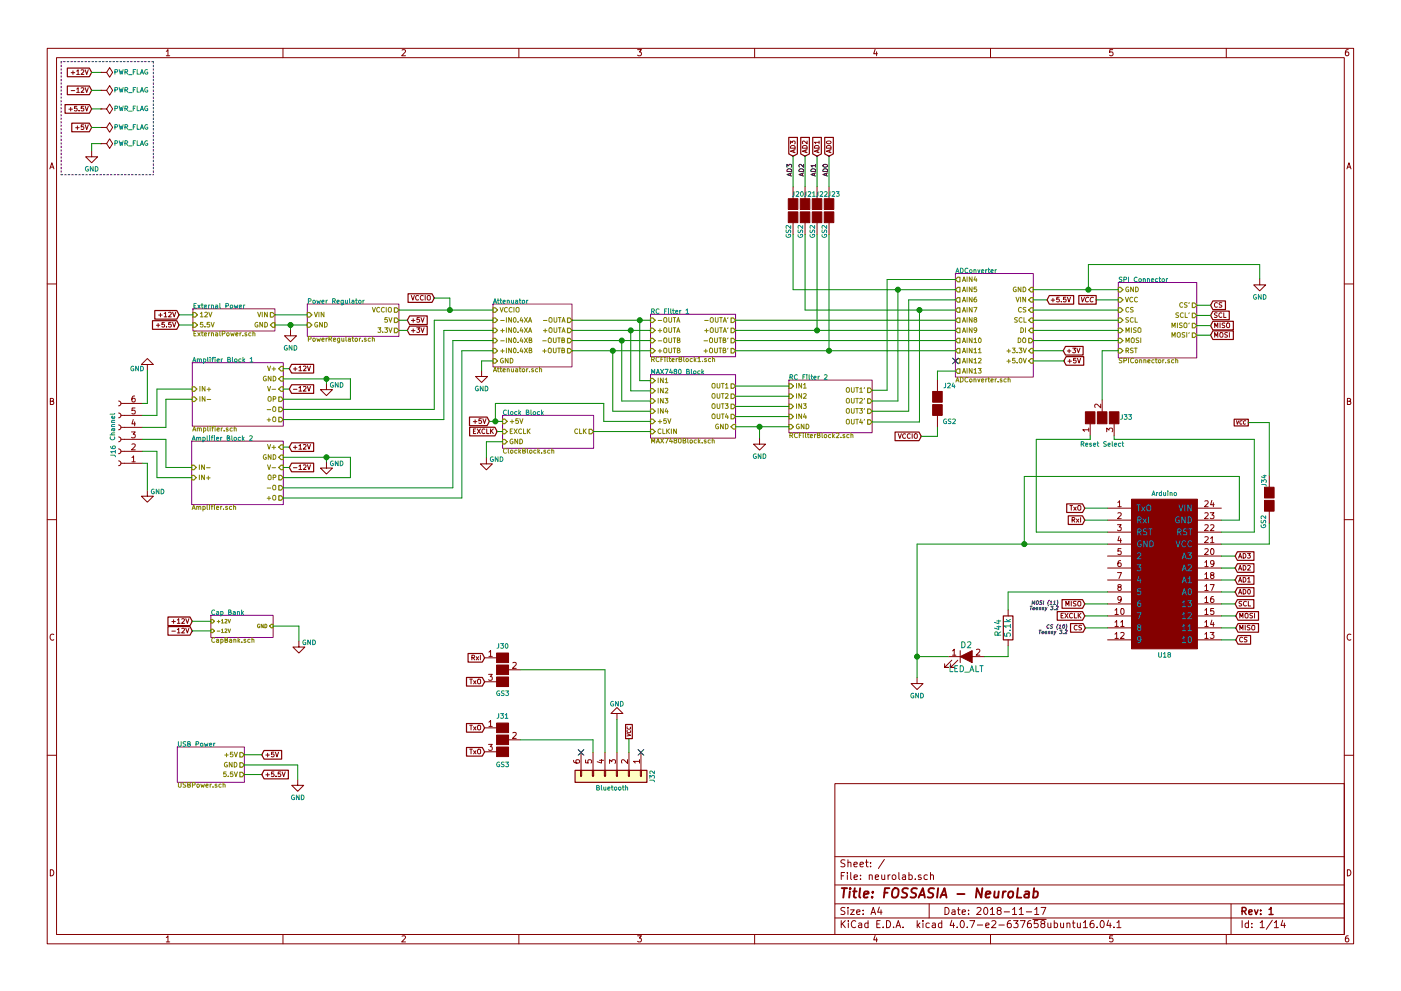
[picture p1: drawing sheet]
EESchema Schematic File Version 2
LIBS:power
LIBS:device
LIBS:switches
LIBS:relays
LIBS:motors
LIBS:transistors
LIBS:conn
LIBS:linear
LIBS:regul
LIBS:74xx
LIBS:cmos4000
LIBS:adc-dac
LIBS:memory
LIBS:xilinx
LIBS:microcontrollers
LIBS:dsp
LIBS:microchip
LIBS:analog_switches
LIBS:motorola
LIBS:texas
LIBS:intel
LIBS:audio
LIBS:interface
LIBS:digital-audio
LIBS:philips
LIBS:display
LIBS:cypress
LIBS:siliconi
LIBS:opto
LIBS:atmel
LIBS:contrib
LIBS:valves
LIBS:neuro
LIBS:neurolab-cache
EELAYER 25 0
EELAYER END
$Descr A4 11693 8268
encoding utf-8
Sheet 1 14
Title "FOSSASIA - NeuroLab"
Date "2018-11-17"
Rev "1"
Comp ""
Comment1 ""
Comment2 ""
Comment3 ""
Comment4 ""
$EndDescr
$Sheet
S 1610 2570 685  185 
U 5B10060A
F0 "External Power" 39
F1 "ExternalPower.sch" 39
F2 "VIN" O R 2295 2620 39 
F3 "12V" I L 1610 2620 39 
F4 "5.5V" I L 1610 2705 39 
F5 "GND" I R 2295 2705 39 
$EndSheet
$Comp
L GND #PWR01
U 1 1
P 2425 2745
F 0 "#PWR01" H 2425 2495 50  0001 C CNN
F 1 "GND" H 2425 2595 39  0000 C CNN
F 2 "" H 2425 2745 50  0001 C CNN
F 3 "" H 2425 2745 50  0001 C CNN
	1    2425 2745
	1    0    0    -1  
$EndComp
$Sheet
S 2565 2530 765  270 
U 5B103929
F0 "Power Regulator" 39
F1 "PowerRegulator.sch" 39
F2 "VIN" I L 2565 2620 39 
F3 "VCCIO" O R 3330 2580 39 
F4 "GND" I L 2565 2705 39 
F5 "5V" O R 3330 2665 39 
F6 "3.3V" O R 3330 2750 39 
$EndSheet
$Sheet
S 4115 2530 660  525 
U 5B108F6C
F0 "Attenuator" 39
F1 "Attenuator.sch" 39
F2 "GND" I L 4115 3005 39 
F3 "+IN0.4XA" I L 4115 2750 39 
F4 "-IN0.4XA" I L 4115 2665 39 
F5 "+IN0.4XB" I L 4115 2920 39 
F6 "VCCIO" I L 4115 2580 39 
F7 "+OUTB" O R 4775 2920 39 
F8 "+OUTA" O R 4775 2750 39 
F9 "-OUTA" O R 4775 2665 39 
F10 "-OUTB" O R 4775 2835 39 
F11 "-IN0.4XB" I L 4115 2835 39 
$EndSheet
$Sheet
S 5430 2615 710  355 
U 5B112CE8
F0 "RC Filter 1" 39
F1 "RCFilterBlock1.sch" 39
F2 "+OUTA'" O R 6140 2750 39 
F3 "-OUTA'" O R 6140 2665 39 
F4 "+OUTB'" O R 6140 2920 39 
F5 "-OUTB'" O R 6140 2835 39 
F6 "+OUTA" I L 5430 2750 39 
F7 "-OUTA" I L 5430 2665 39 
F8 "+OUTB" I L 5430 2920 39 
F9 "-OUTB" I L 5430 2835 39 
$EndSheet
$Sheet
S 5430 3120 710  530 
U 5B10B2AE
F0 "MAX7480 Block" 39
F1 "MAX7480Block.sch" 39
F2 "CLKIN" I L 5430 3595 39 
F3 "+5V" I L 5430 3510 39 
F4 "OUT1" O R 6140 3215 39 
F5 "OUT2" O R 6140 3300 39 
F6 "OUT3" O R 6140 3385 39 
F7 "OUT4" O R 6140 3470 39 
F8 "IN3" I L 5430 3340 39 
F9 "IN2" I L 5430 3255 39 
F10 "IN1" I L 5430 3170 39 
F11 "IN4" I L 5430 3425 39 
F12 "GND" I R 6140 3555 39 
$EndSheet
$Sheet
S 4195 3460 760  275 
U 5B10D013
F0 "Clock Block" 39
F1 "ClockBlock.sch" 39
F2 "+5V" I L 4195 3510 39 
F3 "EXCLK" I L 4195 3595 39 
F4 "GND" I L 4195 3680 39 
F5 "CLK" O R 4955 3595 39 
$EndSheet
$Sheet
S 6585 3165 695  440 
U 5B117A7C
F0 "RC Filter 2" 39
F1 "RCFilterBlock2.sch" 39
F2 "OUT1'" O R 7280 3250 39 
F3 "OUT2'" O R 7280 3340 39 
F4 "OUT3'" O R 7280 3425 39 
F5 "OUT4'" O R 7280 3515 39 
F6 "IN1" I L 6585 3215 39 
F7 "IN2" I L 6585 3300 39 
F8 "IN3" I L 6585 3385 39 
F9 "IN4" I L 6585 3470 39 
F10 "GND" I L 6585 3555 39 
$EndSheet
$Sheet
S 1605 3020 760  530 
U 5B117C68
F0 "Amplifier Block 1" 39
F1 "Amplifier.sch" 39
F2 "IN-" I L 1605 3325 39 
F3 "IN+" I L 1605 3240 39 
F4 "V+" I R 2365 3070 39 
F5 "V-" I R 2365 3240 39 
F6 "GND" I R 2365 3155 39 
F7 "OP" O R 2365 3325 39 
F8 "+O" O R 2365 3495 39 
F9 "-O" O R 2365 3410 39 
$EndSheet
$Sheet
S 1600 3675 765  530 
U 5B117CFE
F0 "Amplifier Block 2" 39
F1 "Amplifier.sch" 39
F2 "IN-" I L 1600 3895 39 
F3 "IN+" I L 1600 3980 39 
F4 "V+" I R 2365 3725 39 
F5 "V-" I R 2365 3895 39 
F6 "GND" I R 2365 3810 39 
F7 "OP" O R 2365 3980 39 
F8 "+O" O R 2365 4150 39 
F9 "-O" O R 2365 4065 39 
$EndSheet
$Comp
L Conn_01x06_Female J16
U 1 1
P 990 3660
F 0 "J16" V 1030 3760 39  0000 C CNN
F 1 "Channel" V 1035 3555 39  0000 C CNN
F 2 "Pin_Headers:Pin_Header_Angled_1x06_Pitch2.54mm" H 990 3660 50  0001 C CNN
F 3 "" H 990 3660 50  0001 C CNN
	1    990  3660
	-1   0    0    1   
$EndComp
Text GLabel 765  595  0    39   Input ~ 0
+12V
Text GLabel 765  745  0    39   Input ~ 0
-12V
Text GLabel 765  900  0    39   Input ~ 0
+5.5V
$Comp
L GND #PWR02
U 1 1
P 765 1250
F 0 "#PWR02" H 765 1000 50  0001 C CNN
F 1 "GND" H 765 1100 39  0000 C CNN
F 2 "" H 765 1250 50  0001 C CNN
F 3 "" H 765 1250 50  0001 C CNN
	1    765  1250
	1    0    0    -1  
$EndComp
$Comp
L PWR_FLAG #FLG03
U 1 1
P 840 1190
F 0 "#FLG03" H 840 1265 50  0001 C CNN
F 1 "PWR_FLAG" V 835 1445 39  0000 C CNN
F 2 "" H 840 1190 50  0001 C CNN
F 3 "" H 840 1190 50  0001 C CNN
	1    840  1190
	0    1    1    0   
$EndComp
$Comp
L PWR_FLAG #FLG04
U 1 1
P 840 900
F 0 "#FLG04" H 840 975 50  0001 C CNN
F 1 "PWR_FLAG" V 835 1155 39  0000 C CNN
F 2 "" H 840 900 50  0001 C CNN
F 3 "" H 840 900 50  0001 C CNN
	1    840  900 
	0    1    1    0   
$EndComp
$Comp
L PWR_FLAG #FLG05
U 1 1
P 840 745
F 0 "#FLG05" H 840 820 50  0001 C CNN
F 1 "PWR_FLAG" V 835 1000 39  0000 C CNN
F 2 "" H 840 745 50  0001 C CNN
F 3 "" H 840 745 50  0001 C CNN
	1    840  745 
	0    1    1    0   
$EndComp
$Comp
L PWR_FLAG #FLG06
U 1 1
P 840 595
F 0 "#FLG06" H 840 670 50  0001 C CNN
F 1 "PWR_FLAG" V 835 850 39  0000 C CNN
F 2 "" H 840 595 50  0001 C CNN
F 3 "" H 840 595 50  0001 C CNN
	1    840  595 
	0    1    1    0   
$EndComp
Text GLabel 1495 2705 0    39   Input ~ 0
+5.5V
Text GLabel 1495 2620 0    39   Input ~ 0
+12V
$Comp
L GND #PWR07
U 1 1
P 4020 3085
F 0 "#PWR07" H 4020 2835 50  0001 C CNN
F 1 "GND" H 4020 2935 39  0000 C CNN
F 2 "" H 4020 3085 50  0001 C CNN
F 3 "" H 4020 3085 50  0001 C CNN
	1    4020 3085
	1    0    0    -1  
$EndComp
Text GLabel 2415 3070 2    39   Input ~ 0
+12V
Text GLabel 2415 3240 2    39   Input ~ 0
-12V
Text GLabel 2415 3895 2    39   Input ~ 0
-12V
Text GLabel 2415 3725 2    39   Input ~ 0
+12V
$Comp
L GND #PWR08
U 1 1
P 2725 3195
F 0 "#PWR08" H 2725 2945 50  0001 C CNN
F 1 "GND" H 2810 3185 39  0000 C CNN
F 2 "" H 2725 3195 50  0001 C CNN
F 3 "" H 2725 3195 50  0001 C CNN
	1    2725 3195
	1    0    0    -1  
$EndComp
$Comp
L GND #PWR09
U 1 1
P 2725 3850
F 0 "#PWR09" H 2725 3600 50  0001 C CNN
F 1 "GND" H 2810 3840 39  0000 C CNN
F 2 "" H 2725 3850 50  0001 C CNN
F 3 "" H 2725 3850 50  0001 C CNN
	1    2725 3850
	1    0    0    -1  
$EndComp
Text GLabel 765  1055 0    39   Input ~ 0
+5V
$Comp
L PWR_FLAG #FLG010
U 1 1
P 840 1055
F 0 "#FLG010" H 840 1130 50  0001 C CNN
F 1 "PWR_FLAG" V 835 1310 39  0000 C CNN
F 2 "" H 840 1055 50  0001 C CNN
F 3 "" H 840 1055 50  0001 C CNN
	1    840  1055
	0    1    1    0   
$EndComp
Text GLabel 3400 2665 2    39   Input ~ 0
+5V
Text GLabel 4085 3510 0    39   Input ~ 0
+5V
$Comp
L GND #PWR011
U 1 1
P 4060 3815
F 0 "#PWR011" H 4060 3565 50  0001 C CNN
F 1 "GND" H 4145 3805 39  0000 C CNN
F 2 "" H 4060 3815 50  0001 C CNN
F 3 "" H 4060 3815 50  0001 C CNN
	1    4060 3815
	1    0    0    -1  
$EndComp
$Comp
L GND #PWR012
U 1 1
P 6340 3650
F 0 "#PWR012" H 6340 3400 50  0001 C CNN
F 1 "GND" H 6340 3500 39  0000 C CNN
F 2 "" H 6340 3650 50  0001 C CNN
F 3 "" H 6340 3650 50  0001 C CNN
	1    6340 3650
	1    0    0    -1  
$EndComp
$Sheet
S 7975 2275 650  865 
U 5BF2F8C6
F0 "ADConverter" 39
F1 "ADConverter.sch" 39
F2 "GND" I R 8625 2410 39 
F3 "+5.0V" I R 8625 3005 39 
F4 "+3.3V" I R 8625 2920 39 
F5 "AIN13" O L 7975 3090 39 
F6 "AIN12" O L 7975 3005 39 
F7 "AIN11" O L 7975 2920 39 
F8 "AIN10" O L 7975 2835 39 
F9 "AIN9" O L 7975 2750 39 
F10 "AIN8" O L 7975 2665 39 
F11 "AIN7" O L 7975 2580 39 
F12 "AIN6" O L 7975 2495 39 
F13 "AIN4" O L 7975 2325 39 
F14 "AIN5" O L 7975 2410 39 
F15 "DO" O R 8625 2835 39 
F16 "DI" I R 8625 2750 39 
F17 "SCL" I R 8625 2665 39 
F18 "CS" I R 8625 2580 39 
F19 "VIN" I R 8625 2495 39 
$EndSheet
Text GLabel 3400 2750 2    39   Input ~ 0
+3V
Text GLabel 8880 3005 2    39   Input ~ 0
+5V
Text GLabel 8875 2920 2    39   Input ~ 0
+3V
$Comp
L GND #PWR013
U 1 1
P 1230 4085
F 0 "#PWR013" H 1230 3835 50  0001 C CNN
F 1 "GND" H 1315 4075 39  0000 C CNN
F 2 "" H 1230 4085 50  0001 C CNN
F 3 "" H 1230 4085 50  0001 C CNN
	1    1230 4085
	1    0    0    -1  
$EndComp
$Comp
L GND #PWR014
U 1 1
P 1230 3085
F 0 "#PWR014" H 1230 2835 50  0001 C CNN
F 1 "GND" H 1315 3075 39  0000 C CNN
F 2 "" H 1230 3085 50  0001 C CNN
F 3 "" H 1230 3085 50  0001 C CNN
	1    1230 3085
	-1   0    0    1   
$EndComp
$Sheet
S 1760 5130 520  185 
U 5BF55BB5
F0 "Cap Bank" 39
F1 "CapBank.sch" 39
F2 "+12V" I L 1760 5180 30 
F3 "-12V" I L 1760 5260 30 
F4 "GND" I R 2280 5220 30 
$EndSheet
$Comp
L GND #PWR015
U 1 1
P 2495 5345
F 0 "#PWR015" H 2495 5095 50  0001 C CNN
F 1 "GND" H 2580 5335 39  0000 C CNN
F 2 "" H 2495 5345 50  0001 C CNN
F 3 "" H 2495 5345 50  0001 C CNN
	1    2495 5345
	1    0    0    -1  
$EndComp
Text GLabel 1605 5180 0    39   Input ~ 0
+12V
Text GLabel 1605 5260 0    39   Input ~ 0
-12V
$Sheet
S 1480 6230 560  295 
U 5BF6F22D
F0 "USB Power" 39
F1 "USBPower.sch" 39
F2 "GND" O R 2040 6380 39 
F3 "+5V" O R 2040 6295 39 
F4 "5.5V" O R 2040 6460 39 
$EndSheet
$Comp
L GS2 J24
U 1 1
P 7825 3360
F 0 "J24" H 7925 3510 39  0000 C CNN
F 1 "GS2" H 7925 3211 39  0000 C CNN
F 2 "Connectors:GS2" V 7899 3360 50  0001 C CNN
F 3 "" H 7825 3360 50  0001 C CNN
	1    7825 3360
	1    0    0    -1  
$EndComp
NoConn ~ 7975 3005
Text GLabel 3625 2480 0    39   Input ~ 0
VCCIO
Text GLabel 7690 3635 0    39   Input ~ 0
VCCIO
$Comp
L GS2 J20
U 1 1
P 6620 1750
F 0 "J20" H 6660 1890 39  0000 C CNN
F 1 "GS2" V 6580 1575 39  0000 C CNN
F 2 "Connectors:GS2" V 6694 1750 50  0001 C CNN
F 3 "" H 6620 1750 50  0001 C CNN
	1    6620 1750
	1    0    0    -1  
$EndComp
$Comp
L GS2 J21
U 1 1
P 6720 1750
F 0 "J21" H 6760 1890 39  0000 C CNN
F 1 "GS2" V 6680 1575 39  0000 C CNN
F 2 "Connectors:GS2" V 6794 1750 50  0001 C CNN
F 3 "" H 6720 1750 50  0001 C CNN
	1    6720 1750
	1    0    0    -1  
$EndComp
$Comp
L GS2 J22
U 1 1
P 6820 1750
F 0 "J22" H 6860 1890 39  0000 C CNN
F 1 "GS2" V 6780 1575 39  0000 C CNN
F 2 "Connectors:GS2" V 6894 1750 50  0001 C CNN
F 3 "" H 6820 1750 50  0001 C CNN
	1    6820 1750
	1    0    0    -1  
$EndComp
$Comp
L GS2 J23
U 1 1
P 6920 1750
F 0 "J23" H 6960 1890 39  0000 C CNN
F 1 "GS2" V 6880 1575 39  0000 C CNN
F 2 "Connectors:GS2" V 6994 1750 50  0001 C CNN
F 3 "" H 6920 1750 50  0001 C CNN
	1    6920 1750
	1    0    0    -1  
$EndComp
$Comp
L Arduino U18
U 1 1
P 9720 4785
F 0 "U18" H 9720 4110 39  0000 C CNN
F 1 "Arduino" H 9720 5460 39  0000 C CNN
F 2 "" H 9720 4785 39  0001 C CNN
F 3 "" H 9720 4785 39  0001 C CNN
	1    9720 4785
	1    0    0    -1  
$EndComp
Text Label 6620 1465 1    39   ~ 0
AD3
Text Label 6720 1465 1    39   ~ 0
AD2
Text Label 6820 1465 1    39   ~ 0
AD1
Text Label 6920 1465 1    39   ~ 0
AD0
Text GLabel 10310 4635 2    39   Input ~ 0
AD3
Text GLabel 10310 4735 2    39   Input ~ 0
AD2
Text GLabel 10310 4835 2    39   Input ~ 0
AD1
Text GLabel 10310 4935 2    39   Input ~ 0
AD0
Text GLabel 6620 1295 1    39   Input ~ 0
AD3
Text GLabel 6720 1295 1    39   Input ~ 0
AD2
Text GLabel 6820 1295 1    39   Input ~ 0
AD1
Text GLabel 6920 1295 1    39   Input ~ 0
AD0
$Comp
L R R44
U 1 1
P 8415 5235
F 0 "R44" V 8495 5235 50  0000 C CNN
F 1 "5.1k" V 8415 5235 50  0000 C CNN
F 2 "Resistors_SMD:R_0603_HandSoldering" V 8345 5235 50  0001 C CNN
F 3 "" H 8415 5235 50  0001 C CNN
	1    8415 5235
	-1   0    0    1   
$EndComp
$Comp
L LED_ALT D2
U 1 1
P 8065 5475
F 0 "D2" H 8065 5575 50  0000 C CNN
F 1 "LED_ALT" H 8065 5375 50  0000 C CNN
F 2 "LEDs:LED_0603" H 8065 5475 50  0001 C CNN
F 3 "" H 8065 5475 50  0001 C CNN
	1    8065 5475
	1    0    0    -1  
$EndComp
$Comp
L GND #PWR016
U 1 1
P 7655 5650
F 0 "#PWR016" H 7655 5400 50  0001 C CNN
F 1 "GND" H 7655 5500 39  0000 C CNN
F 2 "" H 7655 5650 50  0001 C CNN
F 3 "" H 7655 5650 50  0001 C CNN
	1    7655 5650
	1    0    0    -1  
$EndComp
Text GLabel 4150 3595 0    39   Input ~ 0
EXCLK
Text GLabel 9055 5135 0    39   Input ~ 0
EXCLK
$Sheet
S 9335 2350 655  630 
U 5BF6B982
F0 "SPI Connector" 39
F1 "SPIConnector.sch" 39
F2 "CS" I L 9335 2580 39 
F3 "MISO" I L 9335 2750 39 
F4 "MOSI" I L 9335 2835 39 
F5 "CS'" O R 9990 2540 39 
F6 "MISO'" O R 9990 2710 39 
F7 "MOSI'" O R 9990 2790 39 
F8 "GND" I L 9335 2410 39 
F9 "RST" I L 9335 2920 39 
F10 "VCC" I L 9335 2495 39 
F11 "SCL" I L 9335 2665 39 
F12 "SCL'" O R 9990 2625 39 
$EndSheet
Text GLabel 10315 5335 2    39   Input ~ 0
CS
Text GLabel 10105 2540 2    39   Input ~ 0
CS
Text GLabel 10105 2625 2    39   Input ~ 0
SCL
Text GLabel 10105 2710 2    39   Input ~ 0
MISO
Text GLabel 10105 2790 2    39   Input ~ 0
MOSI
Text GLabel 9060 5235 0    39   Input ~ 0
CS
Text GLabel 10310 5035 2    39   Input ~ 0
SCL
Text GLabel 10315 5235 2    39   Input ~ 0
MISO
Text GLabel 9055 5035 0    39   Input ~ 0
MISO
Text Notes 8840 5085 2    30   Italic 0
MOSI (11)\nTeensy 3.2
Text Notes 8915 5285 2    30   Italic 0
CS (10)\nTeensy 3.2
Text GLabel 10315 5135 2    39   Input ~ 0
MOSI
$Comp
L GS2 J34
U 1 1
P 10595 4160
F 0 "J34" V 10550 4315 39  0000 C CNN
F 1 "GS2" V 10545 3970 39  0000 C CNN
F 2 "Connectors:GS2" V 10669 4160 50  0001 C CNN
F 3 "" H 10595 4160 50  0001 C CNN
	1    10595 4160
	1    0    0    -1  
$EndComp
Text GLabel 9150 2495 0    39   UnSpc Italic 0
VCC
Text GLabel 10420 3520 0    30   UnSpc Italic 0
VCC
$Comp
L Conn_01x06 J32
U 1 1
P 5150 6475
F 0 "J32" H 5150 6775 39  0000 C CNN
F 1 "Bluetooth" V 5245 6435 39  0000 C CNN
F 2 "" H 5150 6475 50  0001 C CNN
F 3 "" H 5150 6475 50  0001 C CNN
	1    5150 6475
	0    1    1    0   
$EndComp
Text GLabel 5250 6160 1    30   UnSpc Italic 0
VCC
NoConn ~ 5350 6275
NoConn ~ 4850 6275
$Comp
L GND #PWR017
U 1 1
P 5150 6000
F 0 "#PWR017" H 5150 5750 50  0001 C CNN
F 1 "GND" H 5150 5875 39  0000 C CNN
F 2 "" H 5150 6000 50  0001 C CNN
F 3 "" H 5150 6000 50  0001 C CNN
	1    5150 6000
	-1   0    0    1   
$EndComp
$Comp
L GS3 J31
U 1 1
P 4195 6170
F 0 "J31" H 4195 6370 39  0000 C CNN
F 1 "GS3" H 4195 5965 39  0000 C CNN
F 2 "Connectors:GS3" V 4283 6096 50  0001 C CNN
F 3 "" H 4195 6170 50  0001 C CNN
	1    4195 6170
	1    0    0    -1  
$EndComp
$Comp
L GS3 J30
U 1 1
P 4195 5585
F 0 "J30" H 4195 5785 39  0000 C CNN
F 1 "GS3" H 4195 5390 39  0000 C CNN
F 2 "Connectors:GS3" V 4283 5511 50  0001 C CNN
F 3 "" H 4195 5585 50  0001 C CNN
	1    4195 5585
	1    0    0    -1  
$EndComp
Text GLabel 9055 4235 0    39   Input ~ 0
TxO
Text GLabel 9055 4335 0    39   Input ~ 0
RxI
Text GLabel 4045 5485 0    39   Input ~ 0
RxI
Text GLabel 4045 5685 0    39   Input ~ 0
TxO
Text GLabel 4045 6270 0    39   Input ~ 0
TxO
Text GLabel 4045 6070 0    39   Input ~ 0
TxO
$Comp
L GS3 J33
U 1 1
P 9200 3480
F 0 "J33" V 9200 3280 39  0000 C CNN
F 1 "Reset Select" V 8975 3480 39  0000 C CNN
F 2 "Connectors:GS3" V 9288 3406 50  0001 C CNN
F 3 "" H 9200 3480 50  0001 C CNN
	1    9200 3480
	0    -1   -1   0   
$EndComp
$Comp
L GND #PWR018
U 1 1
P 10515 2320
F 0 "#PWR018" H 10515 2070 50  0001 C CNN
F 1 "GND" H 10515 2170 39  0000 C CNN
F 2 "" H 10515 2320 50  0001 C CNN
F 3 "" H 10515 2320 50  0001 C CNN
	1    10515 2320
	1    0    0    -1  
$EndComp
Wire Wire Line
	2295 2620 2565 2620
Wire Wire Line
	2295 2705 2565 2705
Wire Wire Line
	1190 3460 1310 3460
Wire Wire Line
	1310 3460 1310 3240
Wire Wire Line
	1310 3240 1605 3240
Wire Wire Line
	1605 3325 1385 3325
Wire Wire Line
	1385 3325 1385 3560
Wire Wire Line
	1385 3560 1190 3560
Wire Wire Line
	1190 3660 1385 3660
Wire Wire Line
	1385 3660 1385 3895
Wire Wire Line
	1385 3895 1600 3895
Wire Wire Line
	1190 3760 1310 3760
Wire Wire Line
	1310 3760 1310 3980
Wire Wire Line
	1310 3980 1600 3980
Wire Wire Line
	840  595  765  595 
Wire Wire Line
	840  745  765  745 
Wire Wire Line
	840  900  765  900 
Wire Wire Line
	840  1190 765  1190
Wire Wire Line
	765  1190 765  1250
Wire Notes Line
	1280 505  1280 1450
Wire Notes Line
	1280 505  510  505 
Wire Notes Line
	510  505  510  1450
Wire Wire Line
	1495 2620 1610 2620
Wire Wire Line
	1610 2705 1495 2705
Wire Wire Line
	2425 2745 2425 2705
Connection ~ 2425 2705
Wire Wire Line
	4020 3085 4020 3005
Wire Wire Line
	2365 3070 2415 3070
Wire Wire Line
	2415 3240 2365 3240
Wire Wire Line
	2415 3725 2365 3725
Wire Wire Line
	2415 3895 2365 3895
Wire Wire Line
	2725 3850 2725 3810
Wire Wire Line
	2365 3810 2925 3810
Wire Wire Line
	2725 3195 2725 3155
Wire Wire Line
	2365 3155 2925 3155
Wire Wire Line
	840  1055 765  1055
Wire Notes Line
	510  1450 1280 1450
Wire Wire Line
	4115 2665 3625 2665
Wire Wire Line
	3625 2665 3625 3410
Wire Wire Line
	3625 3410 2365 3410
Wire Wire Line
	2365 3495 3705 3495
Wire Wire Line
	3705 3495 3705 2750
Wire Wire Line
	3705 2750 4115 2750
Wire Wire Line
	4020 3005 4115 3005
Wire Wire Line
	4115 2835 3780 2835
Wire Wire Line
	3780 2835 3780 4065
Wire Wire Line
	3780 4065 2365 4065
Wire Wire Line
	2365 4150 3855 4150
Wire Wire Line
	3855 4150 3855 2920
Wire Wire Line
	3855 2920 4115 2920
Wire Wire Line
	2365 3980 2925 3980
Wire Wire Line
	2925 3980 2925 3810
Connection ~ 2725 3810
Wire Wire Line
	2365 3325 2925 3325
Wire Wire Line
	2925 3325 2925 3155
Connection ~ 2725 3155
Wire Wire Line
	4085 3510 4195 3510
Wire Wire Line
	4060 3815 4060 3680
Wire Wire Line
	4060 3680 4195 3680
Wire Wire Line
	4775 2665 5430 2665
Wire Wire Line
	4775 2750 5430 2750
Wire Wire Line
	4775 2835 5430 2835
Wire Wire Line
	4775 2920 5430 2920
Wire Wire Line
	5430 3170 5340 3170
Wire Wire Line
	5340 3170 5340 2665
Connection ~ 5340 2665
Wire Wire Line
	5430 3255 5265 3255
Wire Wire Line
	5265 3255 5265 2750
Connection ~ 5265 2750
Wire Wire Line
	5430 3340 5190 3340
Wire Wire Line
	5190 3340 5190 2835
Connection ~ 5190 2835
Wire Wire Line
	5430 3425 5115 3425
Wire Wire Line
	5115 3425 5115 2920
Connection ~ 5115 2920
Wire Wire Line
	5430 3595 4955 3595
Wire Wire Line
	4135 3510 4135 3360
Wire Wire Line
	4135 3360 5040 3360
Wire Wire Line
	5040 3360 5040 3510
Wire Wire Line
	5040 3510 5430 3510
Connection ~ 4135 3510
Wire Wire Line
	6140 3215 6585 3215
Wire Wire Line
	6585 3300 6140 3300
Wire Wire Line
	6140 3385 6585 3385
Wire Wire Line
	6585 3470 6140 3470
Wire Wire Line
	6140 3555 6585 3555
Wire Wire Line
	6340 3650 6340 3555
Connection ~ 6340 3555
Wire Wire Line
	3330 2580 4115 2580
Wire Wire Line
	3330 2665 3400 2665
Wire Wire Line
	3400 2750 3330 2750
Wire Wire Line
	1230 3085 1230 3360
Wire Wire Line
	1230 3360 1190 3360
Wire Wire Line
	1230 4085 1230 3860
Wire Wire Line
	1230 3860 1190 3860
Wire Wire Line
	2495 5345 2495 5220
Wire Wire Line
	2495 5220 2280 5220
Wire Wire Line
	1605 5180 1760 5180
Wire Wire Line
	1605 5260 1760 5260
Wire Wire Line
	8875 2920 8625 2920
Wire Wire Line
	8625 3005 8880 3005
Wire Wire Line
	6720 2580 7975 2580
Wire Wire Line
	7675 2580 7675 3515
Wire Wire Line
	7675 3515 7280 3515
Wire Wire Line
	7280 3425 7585 3425
Wire Wire Line
	7585 3425 7585 2495
Wire Wire Line
	7585 2495 7975 2495
Wire Wire Line
	6620 2410 7975 2410
Wire Wire Line
	7495 2410 7495 3340
Wire Wire Line
	7495 3340 7280 3340
Wire Wire Line
	7280 3250 7405 3250
Wire Wire Line
	7405 3250 7405 2325
Wire Wire Line
	7405 2325 7975 2325
Wire Wire Line
	6140 2665 7975 2665
Wire Wire Line
	6140 2750 7975 2750
Wire Wire Line
	6140 2835 7975 2835
Wire Wire Line
	6140 2920 7975 2920
Wire Wire Line
	7975 3090 7825 3090
Wire Wire Line
	7825 3090 7825 3160
Wire Wire Line
	3625 2480 3755 2480
Wire Wire Line
	3755 2480 3755 2580
Connection ~ 3755 2580
Wire Wire Line
	7690 3635 7825 3635
Wire Wire Line
	7825 3635 7825 3560
Wire Wire Line
	6620 2410 6620 1950
Connection ~ 7495 2410
Wire Wire Line
	6720 1950 6720 2580
Connection ~ 7675 2580
Wire Wire Line
	6820 1950 6820 2750
Connection ~ 6820 2750
Wire Wire Line
	6920 1950 6920 2920
Connection ~ 6920 2920
Wire Wire Line
	6620 1295 6620 1550
Wire Wire Line
	6720 1550 6720 1295
Wire Wire Line
	6820 1295 6820 1550
Wire Wire Line
	6920 1295 6920 1550
Wire Wire Line
	10310 4635 10195 4635
Wire Wire Line
	10195 4735 10310 4735
Wire Wire Line
	10195 4835 10310 4835
Wire Wire Line
	10195 4935 10310 4935
Wire Wire Line
	8215 5475 8415 5475
Wire Wire Line
	8415 5475 8415 5385
Wire Wire Line
	7915 5475 7655 5475
Wire Wire Line
	7655 4535 7655 5650
Wire Wire Line
	8415 5085 8415 4935
Wire Wire Line
	8415 4935 9245 4935
Wire Wire Line
	4150 3595 4195 3595
Wire Wire Line
	9245 5135 9055 5135
Wire Wire Line
	8625 2410 9335 2410
Wire Wire Line
	8625 2580 9335 2580
Wire Wire Line
	9335 2665 8625 2665
Wire Wire Line
	8625 2750 9335 2750
Wire Wire Line
	9335 2835 8625 2835
Wire Wire Line
	10470 4435 10195 4435
Wire Wire Line
	10470 3660 10470 4435
Wire Wire Line
	9200 2920 9335 2920
Wire Wire Line
	10105 2540 9990 2540
Wire Wire Line
	10315 5335 10195 5335
Wire Wire Line
	10105 2790 9990 2790
Wire Wire Line
	9990 2710 10105 2710
Wire Wire Line
	9990 2625 10105 2625
Wire Wire Line
	9060 5235 9245 5235
Wire Wire Line
	10310 5035 10195 5035
Wire Wire Line
	10315 5235 10195 5235
Wire Wire Line
	9055 5035 9245 5035
Wire Wire Line
	10315 5135 10195 5135
Wire Wire Line
	10195 4535 10595 4535
Wire Wire Line
	10595 4535 10595 4360
Wire Wire Line
	10420 3520 10595 3520
Wire Wire Line
	10595 3520 10595 3960
Wire Wire Line
	5250 6160 5250 6275
Wire Wire Line
	5150 6000 5150 6275
Wire Wire Line
	4345 6170 4950 6170
Wire Wire Line
	4950 6170 4950 6275
Wire Wire Line
	4345 5585 5050 5585
Wire Wire Line
	5050 5585 5050 6275
Wire Wire Line
	9055 4235 9245 4235
Wire Wire Line
	9055 4335 9245 4335
Wire Wire Line
	7655 4535 9245 4535
Wire Wire Line
	8550 4535 8550 3970
Wire Wire Line
	8550 3970 10345 3970
Wire Wire Line
	10345 3970 10345 4335
Wire Wire Line
	10345 4335 10195 4335
Connection ~ 8550 4535
Connection ~ 7655 5475
Wire Wire Line
	8650 4435 9245 4435
Wire Wire Line
	8650 3660 8650 4435
Wire Wire Line
	9200 3330 9200 2920
Wire Wire Line
	8650 3660 9100 3660
Wire Wire Line
	9100 3660 9100 3630
Wire Wire Line
	9300 3630 9300 3660
Wire Wire Line
	9300 3660 10470 3660
Wire Wire Line
	10515 2320 10515 2200
Wire Wire Line
	10515 2200 9085 2200
Wire Wire Line
	9085 2200 9085 2410
Connection ~ 9085 2410
Wire Wire Line
	9150 2495 9335 2495
Wire Wire Line
	2185 6460 2040 6460
$Comp
L GND #PWR019
U 1 1
P 2485 6500
F 0 "#PWR019" H 2485 6250 50  0001 C CNN
F 1 "GND" H 2485 6350 39  0000 C CNN
F 2 "" H 2485 6500 50  0001 C CNN
F 3 "" H 2485 6500 50  0001 C CNN
	1    2485 6500
	1    0    0    -1  
$EndComp
Wire Wire Line
	2485 6500 2485 6380
Wire Wire Line
	2485 6380 2040 6380
Text GLabel 2185 6460 2    39   Input ~ 0
+5.5V
Text GLabel 8740 2495 2    39   Input ~ 0
+5.5V
Wire Wire Line
	8740 2495 8625 2495
Text GLabel 2185 6295 2    39   Input ~ 0
+5V
Wire Wire Line
	2185 6295 2040 6295
$EndSCHEMATC
